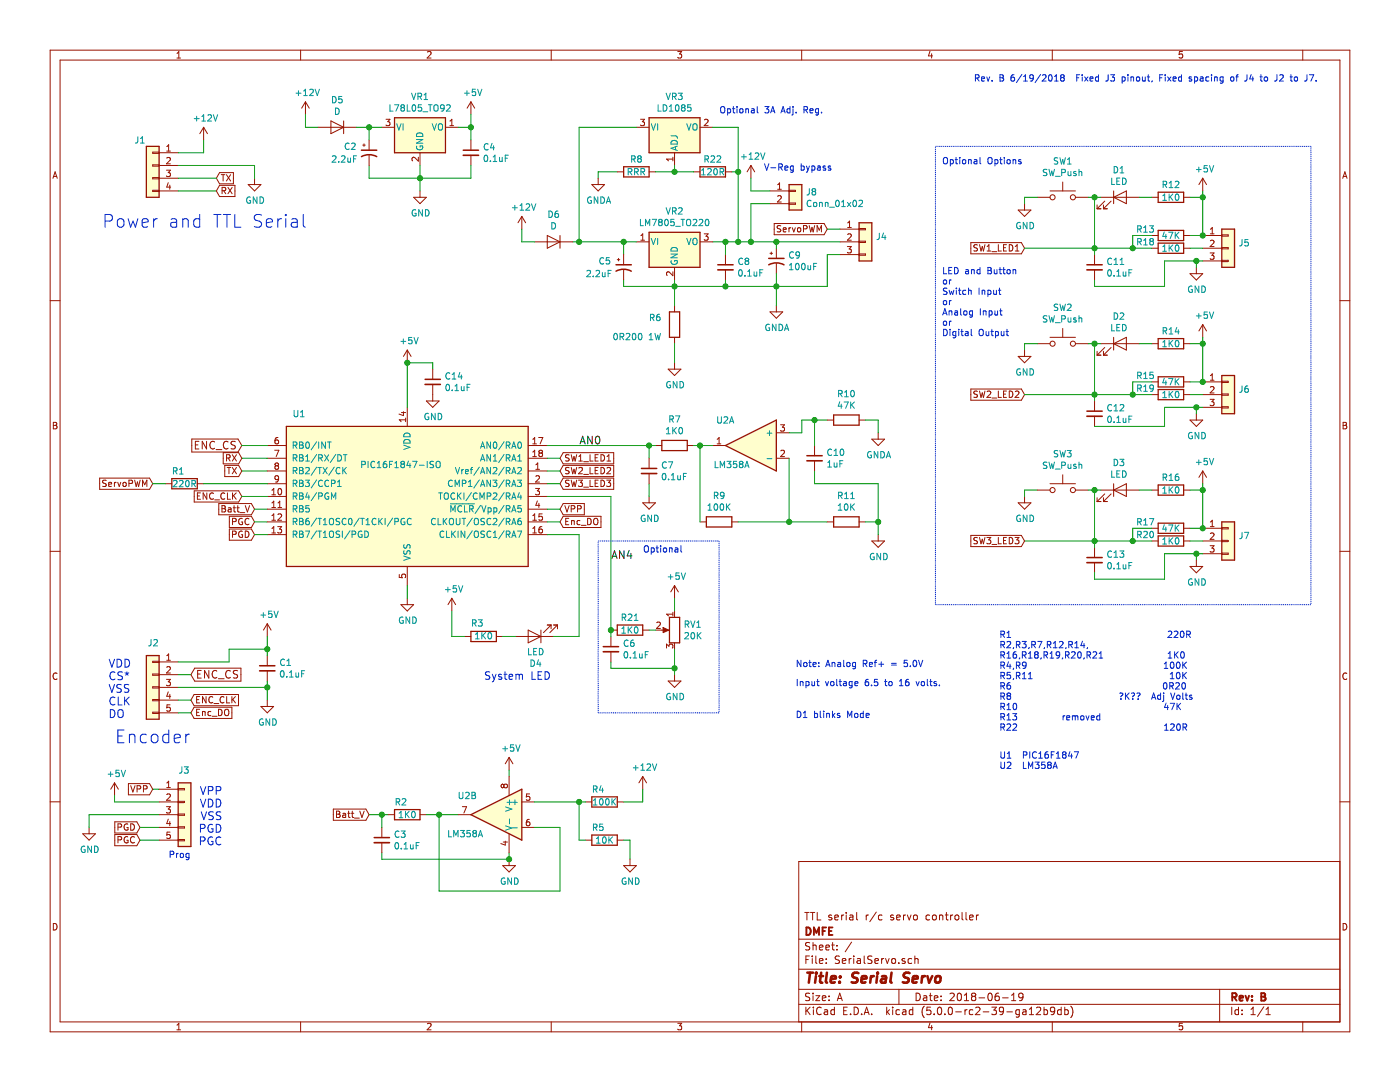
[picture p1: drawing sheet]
EESchema Schematic File Version 4
LIBS:SerialServo-cache
EELAYER 26 0
EELAYER END
$Descr A 11000 8500
encoding utf-8
Sheet 1 1
Title "Serial Servo"
Date "2018-06-19"
Rev "B"
Comp "DMFE"
Comment1 "TTL serial r/c servo controller"
Comment2 ""
Comment3 ""
Comment4 ""
$EndDescr
$Comp
L MCU_Microchip_PIC16:PIC16F648A-ISO U1
U 1 1
P 3200 3900
F 0 "U1" H 2350 4550 50  0000 C CNN
F 1 "PIC16F1847-ISO" H 3150 4150 50  0000 C CNN
F 2 "Package_SO:SOIC-18W_7.5x11.6mm_P1.27mm" H 3200 3900 50  0001 C CIN
F 3 "http://ww1.microchip.com/downloads/en/DeviceDoc/40300c.pdf" H 3200 3900 50  0001 C CNN
	1    3200 3900
	1    0    0    -1  
$EndComp
$Comp
L Connector_Generic:Conn_01x04 J1
U 1 1
P 1200 1300
F 0 "J1" H 1300 1500 50  0000 C CNN
F 1 "Conn_01x04" H 1120 1526 50  0001 C CNN
F 2 "Connector_Molex:Molex_KK-254_AE-6410-04A_1x04_P2.54mm_Vertical" H 1200 1300 50  0001 C CNN
F 3 "~" H 1200 1300 50  0001 C CNN
	1    1200 1300
	-1   0    0    -1  
$EndComp
$Comp
L Regulator_Linear:L78L05_TO92 VR1
U 1 1
P 3300 1000
F 0 "VR1" H 3300 1242 50  0000 C CNN
F 1 "L78L05_TO92" H 3300 1151 50  0000 C CNN
F 2 "Package_TO_SOT_THT:TO-92L_Wide" H 3300 1225 50  0001 C CIN
F 3 "http://www.st.com/content/ccc/resource/technical/document/datasheet/15/55/e5/aa/23/5b/43/fd/CD00000446.pdf/files/CD00000446.pdf/jcr:content/translations/en.CD00000446.pdf" H 3300 950 50  0001 C CNN
	1    3300 1000
	1    0    0    -1  
$EndComp
$Comp
L Regulator_Linear:LM7805_TO220 VR2
U 1 1
P 5300 1900
F 0 "VR2" H 5300 2142 50  0000 C CNN
F 1 "LM7805_TO220" H 5300 2051 50  0000 C CNN
F 2 "Package_TO_SOT_SMD:TO-263-3_TabPin2" H 5300 2125 50  0001 C CIN
F 3 "http://www.fairchildsemi.com/ds/LM/LM7805.pdf" H 5300 1850 50  0001 C CNN
	1    5300 1900
	1    0    0    -1  
$EndComp
$Comp
L Device:D D5
U 1 1
P 2650 1000
F 0 "D5" H 2650 1216 50  0000 C CNN
F 1 "D" H 2650 1125 50  0000 C CNN
F 2 "Diode_SMD:D_SMA_Handsoldering" H 2650 1000 50  0001 C CNN
F 3 "~" H 2650 1000 50  0001 C CNN
	1    2650 1000
	-1   0    0    -1  
$EndComp
$Comp
L Switch:SW_Push SW1
U 1 1
P 8350 1550
F 0 "SW1" H 8350 1835 50  0000 C CNN
F 1 "SW_Push" H 8350 1744 50  0000 C CNN
F 2 "Button_Switch_SMD:SW_SPST_FSMSM" H 8350 1750 50  0001 C CNN
F 3 "" H 8350 1750 50  0001 C CNN
	1    8350 1550
	1    0    0    -1  
$EndComp
$Comp
L Device:LED D1
U 1 1
P 8800 1550
F 0 "D1" H 8791 1766 50  0000 C CNN
F 1 "LED" H 8791 1675 50  0000 C CNN
F 2 "LED_SMD:LED_0805_2012Metric_Pad1.12x1.40mm_HandSolder" H 8800 1550 50  0001 C CNN
F 3 "~" H 8800 1550 50  0001 C CNN
	1    8800 1550
	1    0    0    -1  
$EndComp
$Comp
L Device:R R13
U 1 1
P 9200 1850
F 0 "R13" V 9150 1650 50  0000 C CNN
F 1 "47K" V 9200 1850 50  0000 C CNN
F 2 "Resistor_SMD:R_0805_2012Metric_Pad1.29x1.40mm_HandSolder" V 9130 1850 50  0001 C CNN
F 3 "~" H 9200 1850 50  0001 C CNN
	1    9200 1850
	0    1    1    0   
$EndComp
$Comp
L Device:R R12
U 1 1
P 9200 1550
F 0 "R12" V 9100 1550 50  0000 C CNN
F 1 "1K0" V 9200 1550 50  0000 C CNN
F 2 "Resistor_SMD:R_0805_2012Metric_Pad1.29x1.40mm_HandSolder" V 9130 1550 50  0001 C CNN
F 3 "~" H 9200 1550 50  0001 C CNN
	1    9200 1550
	0    1    1    0   
$EndComp
$Comp
L power:GND #PWR027
U 1 1
P 8050 1600
F 0 "#PWR027" H 8050 1350 50  0001 C CNN
F 1 "GND" H 8055 1427 50  0000 C CNN
F 2 "" H 8050 1600 50  0001 C CNN
F 3 "" H 8050 1600 50  0001 C CNN
	1    8050 1600
	1    0    0    -1  
$EndComp
$Comp
L power:+5V #PWR012
U 1 1
P 3700 900
F 0 "#PWR012" H 3700 750 50  0001 C CNN
F 1 "+5V" H 3715 1073 50  0000 C CNN
F 2 "" H 3700 900 50  0001 C CNN
F 3 "" H 3700 900 50  0001 C CNN
	1    3700 900 
	1    0    0    -1  
$EndComp
$Comp
L Device:C_Small C4
U 1 1
P 3700 1200
F 0 "C4" H 3792 1246 50  0000 L CNN
F 1 "0.1uF" H 3792 1155 50  0000 L CNN
F 2 "Capacitor_SMD:C_0805_2012Metric_Pad1.29x1.40mm_HandSolder" H 3700 1200 50  0001 C CNN
F 3 "~" H 3700 1200 50  0001 C CNN
	1    3700 1200
	1    0    0    -1  
$EndComp
$Comp
L Amplifier_Operational:LM358 U2
U 1 1
P 5900 3500
F 0 "U2" H 6100 3700 50  0000 C CNN
F 1 "LM358A" H 6050 3350 50  0000 C CNN
F 2 "Package_SO:SOIC-8_3.9x4.9mm_P1.27mm" H 5900 3500 50  0001 C CNN
F 3 "http://www.ti.com/lit/ds/symlink/lm358.pdf" H 5900 3500 50  0001 C CNN
	1    5900 3500
	-1   0    0    -1  
$EndComp
$Comp
L Amplifier_Operational:LM358 U2
U 2 1
P 3900 6400
F 0 "U2" H 4050 6550 50  0000 L CNN
F 1 "LM358A" H 4000 6250 50  0000 L CNN
F 2 "Package_SO:SOIC-8_3.9x4.9mm_P1.27mm" H 3900 6400 50  0001 C CNN
F 3 "http://www.ti.com/lit/ds/symlink/lm358.pdf" H 3900 6400 50  0001 C CNN
	2    3900 6400
	-1   0    0    -1  
$EndComp
$Comp
L power:+12V #PWR03
U 1 1
P 1600 1100
F 0 "#PWR03" H 1600 950 50  0001 C CNN
F 1 "+12V" H 1615 1273 50  0000 C CNN
F 2 "" H 1600 1100 50  0001 C CNN
F 3 "" H 1600 1100 50  0001 C CNN
	1    1600 1100
	1    0    0    -1  
$EndComp
$Comp
L power:GND #PWR04
U 1 1
P 2000 1400
F 0 "#PWR04" H 2000 1150 50  0001 C CNN
F 1 "GND" H 2005 1227 50  0000 C CNN
F 2 "" H 2000 1400 50  0001 C CNN
F 3 "" H 2000 1400 50  0001 C CNN
	1    2000 1400
	1    0    0    -1  
$EndComp
Text GLabel 1700 1400 2    50   Input ~ 0
TX
Text GLabel 1700 1500 2    50   Input ~ 0
RX
Wire Wire Line
	1400 1200 1600 1200
Wire Wire Line
	1600 1200 1600 1100
Wire Wire Line
	2000 1400 2000 1300
Wire Wire Line
	2000 1300 1400 1300
Wire Wire Line
	1700 1400 1400 1400
Wire Wire Line
	1700 1500 1400 1500
Text GLabel 1900 3600 0    50   Input ~ 0
RX
Text GLabel 1900 3700 0    50   Input ~ 0
TX
Wire Wire Line
	1900 3600 2100 3600
Wire Wire Line
	1900 3700 2100 3700
$Comp
L power:+5V #PWR08
U 1 1
P 3200 2850
F 0 "#PWR08" H 3200 2700 50  0001 C CNN
F 1 "+5V" H 3215 3023 50  0000 C CNN
F 2 "" H 3200 2850 50  0001 C CNN
F 3 "" H 3200 2850 50  0001 C CNN
	1    3200 2850
	1    0    0    -1  
$EndComp
Wire Wire Line
	3200 3200 3200 2850
$Comp
L power:+12V #PWR07
U 1 1
P 2400 900
F 0 "#PWR07" H 2400 750 50  0001 C CNN
F 1 "+12V" H 2415 1073 50  0000 C CNN
F 2 "" H 2400 900 50  0001 C CNN
F 3 "" H 2400 900 50  0001 C CNN
	1    2400 900 
	1    0    0    -1  
$EndComp
Wire Wire Line
	2400 900  2400 1000
Wire Wire Line
	2400 1000 2500 1000
$Comp
L power:GND #PWR010
U 1 1
P 3300 1500
F 0 "#PWR010" H 3300 1250 50  0001 C CNN
F 1 "GND" H 3305 1327 50  0000 C CNN
F 2 "" H 3300 1500 50  0001 C CNN
F 3 "" H 3300 1500 50  0001 C CNN
	1    3300 1500
	1    0    0    -1  
$EndComp
Wire Wire Line
	2800 1000 2900 1000
Wire Wire Line
	2900 1000 2900 1100
Connection ~ 2900 1000
Wire Wire Line
	2900 1000 3000 1000
Wire Wire Line
	2900 1300 2900 1400
Wire Wire Line
	2900 1400 3300 1400
Wire Wire Line
	3300 1400 3300 1500
Wire Wire Line
	3300 1300 3300 1400
Connection ~ 3300 1400
Wire Wire Line
	3300 1400 3700 1400
Wire Wire Line
	3700 1400 3700 1300
Wire Wire Line
	3600 1000 3700 1000
Wire Wire Line
	3700 1000 3700 900 
Wire Wire Line
	3700 1100 3700 1000
Connection ~ 3700 1000
$Comp
L power:GND #PWR09
U 1 1
P 3200 4700
F 0 "#PWR09" H 3200 4450 50  0001 C CNN
F 1 "GND" H 3205 4527 50  0000 C CNN
F 2 "" H 3200 4700 50  0001 C CNN
F 3 "" H 3200 4700 50  0001 C CNN
	1    3200 4700
	1    0    0    -1  
$EndComp
$Comp
L Device:D D6
U 1 1
P 4350 1900
F 0 "D6" H 4350 2116 50  0000 C CNN
F 1 "D" H 4350 2025 50  0000 C CNN
F 2 "Diode_SMD:D_SMA_Handsoldering" H 4350 1900 50  0001 C CNN
F 3 "~" H 4350 1900 50  0001 C CNN
	1    4350 1900
	-1   0    0    -1  
$EndComp
$Comp
L power:+12V #PWR015
U 1 1
P 4100 1800
F 0 "#PWR015" H 4100 1650 50  0001 C CNN
F 1 "+12V" H 4115 1973 50  0000 C CNN
F 2 "" H 4100 1800 50  0001 C CNN
F 3 "" H 4100 1800 50  0001 C CNN
	1    4100 1800
	1    0    0    -1  
$EndComp
$Comp
L power:GND #PWR019
U 1 1
P 5300 2850
F 0 "#PWR019" H 5300 2600 50  0001 C CNN
F 1 "GND" H 5305 2677 50  0000 C CNN
F 2 "" H 5300 2850 50  0001 C CNN
F 3 "" H 5300 2850 50  0001 C CNN
	1    5300 2850
	1    0    0    -1  
$EndComp
$Comp
L Device:R R6
U 1 1
P 5300 2550
F 0 "R6" H 5400 2500 50  0000 L CNN
F 1 "0R200 1W" H 5400 2650 50  0000 L CNN
F 2 "Resistor_SMD:R_2512_6332Metric_Pad1.49x3.40mm_HandSolder" V 5230 2550 50  0001 C CNN
F 3 "~" H 5300 2550 50  0001 C CNN
	1    5300 2550
	-1   0    0    1   
$EndComp
Wire Wire Line
	5300 2250 4900 2250
Wire Wire Line
	4900 2250 4900 2200
Connection ~ 5300 2250
Wire Wire Line
	5300 2250 5300 2200
Wire Wire Line
	4900 2000 4900 1900
Wire Wire Line
	5000 1900 4900 1900
Connection ~ 4900 1900
Wire Wire Line
	4200 1900 4100 1900
Wire Wire Line
	4100 1900 4100 1800
$Comp
L Device:C_Small C8
U 1 1
P 5700 2100
F 0 "C8" H 5792 2146 50  0000 L CNN
F 1 "0.1uF" H 5792 2055 50  0000 L CNN
F 2 "Capacitor_SMD:C_0805_2012Metric_Pad1.29x1.40mm_HandSolder" H 5700 2100 50  0001 C CNN
F 3 "~" H 5700 2100 50  0001 C CNN
	1    5700 2100
	1    0    0    -1  
$EndComp
Wire Wire Line
	5300 2250 5700 2250
Wire Wire Line
	5700 2250 5700 2200
Wire Wire Line
	5600 1900 5700 1900
Wire Wire Line
	5700 1900 5700 2000
$Comp
L Connector_Generic:Conn_01x03 J4
U 1 1
P 6800 1900
F 0 "J4" H 6880 1942 50  0000 L CNN
F 1 "Conn_01x03" H 6880 1851 50  0001 L CNN
F 2 "Connector_Molex:Molex_KK-254_AE-6410-03A_1x03_P2.54mm_Vertical" H 6800 1900 50  0001 C CNN
F 3 "~" H 6800 1900 50  0001 C CNN
	1    6800 1900
	1    0    0    -1  
$EndComp
Wire Wire Line
	6600 2000 6500 2000
Wire Wire Line
	6500 2000 6500 2250
Wire Wire Line
	6500 2250 6100 2250
Connection ~ 5700 2250
Wire Wire Line
	6600 1900 6100 1900
Connection ~ 5700 1900
Text GLabel 1200 3800 0    50   Input ~ 0
ServoPWM
$Comp
L Device:R R1
U 1 1
P 1450 3800
F 0 "R1" V 1350 3750 50  0000 C CNN
F 1 "220R" V 1450 3800 50  0000 C CNN
F 2 "Resistor_SMD:R_0805_2012Metric_Pad1.29x1.40mm_HandSolder" V 1380 3800 50  0001 C CNN
F 3 "~" H 1450 3800 50  0001 C CNN
	1    1450 3800
	0    1    1    0   
$EndComp
Wire Wire Line
	1200 3800 1300 3800
Wire Wire Line
	1600 3800 2100 3800
Text GLabel 6500 1800 0    50   Input ~ 0
ServoPWM
Wire Wire Line
	6500 1800 6600 1800
$Comp
L power:GNDA #PWR024
U 1 1
P 6100 2400
F 0 "#PWR024" H 6100 2150 50  0001 C CNN
F 1 "GNDA" H 6105 2227 50  0000 C CNN
F 2 "" H 6100 2400 50  0001 C CNN
F 3 "" H 6100 2400 50  0001 C CNN
	1    6100 2400
	1    0    0    -1  
$EndComp
Wire Wire Line
	6100 2400 6100 2250
Connection ~ 6100 2250
Wire Wire Line
	6100 2250 5700 2250
Wire Wire Line
	3200 4700 3200 4600
Wire Wire Line
	9050 1550 8950 1550
Wire Wire Line
	8600 1550 8650 1550
Wire Wire Line
	8600 1550 8550 1550
Connection ~ 8600 1550
Wire Wire Line
	8150 1550 8050 1550
Wire Wire Line
	8050 1550 8050 1600
$Comp
L power:+5V #PWR030
U 1 1
P 9450 1500
F 0 "#PWR030" H 9450 1350 50  0001 C CNN
F 1 "+5V" H 9465 1673 50  0000 C CNN
F 2 "" H 9450 1500 50  0001 C CNN
F 3 "" H 9450 1500 50  0001 C CNN
	1    9450 1500
	1    0    0    -1  
$EndComp
Wire Wire Line
	9350 1550 9450 1550
Wire Wire Line
	9450 1550 9450 1500
Wire Wire Line
	9450 1550 9450 1850
Wire Wire Line
	9450 1850 9350 1850
Connection ~ 9450 1550
$Comp
L Connector_Generic:Conn_01x05 J3
U 1 1
P 1450 6400
F 0 "J3" H 1400 6750 50  0000 L CNN
F 1 "Conn_01x05" H 1300 6050 50  0001 L CNN
F 2 "Connector_PinHeader_2.54mm:PinHeader_1x05_P2.54mm_Vertical" H 1450 6400 50  0001 C CNN
F 3 "~" H 1450 6400 50  0001 C CNN
	1    1450 6400
	1    0    0    -1  
$EndComp
Text Notes 1500 6750 2    50   ~ 0
Prog
Text Notes 1750 6650 2    62   ~ 0
VPP\nVDD\nVSS\nPGD\nPGC
Text GLabel 2000 4200 0    50   Input ~ 0
PGD
Text GLabel 1100 6500 0    50   Input ~ 0
PGD
Text GLabel 2000 4100 0    50   Input ~ 0
PGC
Text GLabel 4400 4000 2    50   Input ~ 0
VPP
Text GLabel 1100 6600 0    50   Input ~ 0
PGC
Text GLabel 1200 6200 0    50   Input ~ 0
VPP
$Comp
L power:+5V #PWR02
U 1 1
P 900 6250
F 0 "#PWR02" H 900 6100 50  0001 C CNN
F 1 "+5V" H 915 6423 50  0000 C CNN
F 2 "" H 900 6250 50  0001 C CNN
F 3 "" H 900 6250 50  0001 C CNN
	1    900  6250
	1    0    0    -1  
$EndComp
$Comp
L power:GND #PWR01
U 1 1
P 700 6500
F 0 "#PWR01" H 700 6250 50  0001 C CNN
F 1 "GND" H 705 6327 50  0000 C CNN
F 2 "" H 700 6500 50  0001 C CNN
F 3 "" H 700 6500 50  0001 C CNN
	1    700  6500
	1    0    0    -1  
$EndComp
Wire Wire Line
	1100 6600 1250 6600
Wire Wire Line
	1100 6500 1250 6500
Wire Wire Line
	1250 6400 700  6400
Wire Wire Line
	700  6400 700  6500
Wire Wire Line
	1200 6200 1250 6200
Wire Wire Line
	4300 4000 4400 4000
Wire Wire Line
	2000 4100 2100 4100
Wire Wire Line
	2000 4200 2100 4200
Text GLabel 8050 1950 0    50   Input ~ 0
SW1_LED1
$Comp
L Switch:SW_Push SW2
U 1 1
P 8350 2700
F 0 "SW2" H 8350 2985 50  0000 C CNN
F 1 "SW_Push" H 8350 2894 50  0000 C CNN
F 2 "Button_Switch_SMD:SW_SPST_FSMSM" H 8350 2900 50  0001 C CNN
F 3 "" H 8350 2900 50  0001 C CNN
	1    8350 2700
	1    0    0    -1  
$EndComp
$Comp
L Device:LED D2
U 1 1
P 8800 2700
F 0 "D2" H 8791 2916 50  0000 C CNN
F 1 "LED" H 8791 2825 50  0000 C CNN
F 2 "LED_SMD:LED_0805_2012Metric_Pad1.12x1.40mm_HandSolder" H 8800 2700 50  0001 C CNN
F 3 "~" H 8800 2700 50  0001 C CNN
	1    8800 2700
	1    0    0    -1  
$EndComp
$Comp
L Device:R R15
U 1 1
P 9200 3000
F 0 "R15" V 9150 2800 50  0000 C CNN
F 1 "47K" V 9200 3000 50  0000 C CNN
F 2 "Resistor_SMD:R_0805_2012Metric_Pad1.29x1.40mm_HandSolder" V 9130 3000 50  0001 C CNN
F 3 "~" H 9200 3000 50  0001 C CNN
	1    9200 3000
	0    1    1    0   
$EndComp
$Comp
L Device:R R14
U 1 1
P 9200 2700
F 0 "R14" V 9100 2700 50  0000 C CNN
F 1 "1K0" V 9200 2700 50  0000 C CNN
F 2 "Resistor_SMD:R_0805_2012Metric_Pad1.29x1.40mm_HandSolder" V 9130 2700 50  0001 C CNN
F 3 "~" H 9200 2700 50  0001 C CNN
	1    9200 2700
	0    1    1    0   
$EndComp
$Comp
L power:GND #PWR028
U 1 1
P 8050 2750
F 0 "#PWR028" H 8050 2500 50  0001 C CNN
F 1 "GND" H 8055 2577 50  0000 C CNN
F 2 "" H 8050 2750 50  0001 C CNN
F 3 "" H 8050 2750 50  0001 C CNN
	1    8050 2750
	1    0    0    -1  
$EndComp
Wire Wire Line
	9050 2700 8950 2700
Wire Wire Line
	8600 2700 8650 2700
Wire Wire Line
	8600 2700 8550 2700
Connection ~ 8600 2700
Wire Wire Line
	8150 2700 8050 2700
Wire Wire Line
	8050 2700 8050 2750
$Comp
L power:+5V #PWR031
U 1 1
P 9450 2650
F 0 "#PWR031" H 9450 2500 50  0001 C CNN
F 1 "+5V" H 9465 2823 50  0000 C CNN
F 2 "" H 9450 2650 50  0001 C CNN
F 3 "" H 9450 2650 50  0001 C CNN
	1    9450 2650
	1    0    0    -1  
$EndComp
Wire Wire Line
	9350 2700 9450 2700
Wire Wire Line
	9450 2700 9450 2650
Wire Wire Line
	9450 2700 9450 3000
Wire Wire Line
	9450 3000 9350 3000
Connection ~ 9450 2700
Text GLabel 8050 3100 0    50   Input ~ 0
SW2_LED2
$Comp
L Switch:SW_Push SW3
U 1 1
P 8350 3850
F 0 "SW3" H 8350 4135 50  0000 C CNN
F 1 "SW_Push" H 8350 4044 50  0000 C CNN
F 2 "Button_Switch_SMD:SW_SPST_FSMSM" H 8350 4050 50  0001 C CNN
F 3 "" H 8350 4050 50  0001 C CNN
	1    8350 3850
	1    0    0    -1  
$EndComp
$Comp
L Device:LED D3
U 1 1
P 8800 3850
F 0 "D3" H 8791 4066 50  0000 C CNN
F 1 "LED" H 8791 3975 50  0000 C CNN
F 2 "LED_SMD:LED_0805_2012Metric_Pad1.12x1.40mm_HandSolder" H 8800 3850 50  0001 C CNN
F 3 "~" H 8800 3850 50  0001 C CNN
	1    8800 3850
	1    0    0    -1  
$EndComp
$Comp
L Device:R R17
U 1 1
P 9200 4150
F 0 "R17" V 9150 3950 50  0000 C CNN
F 1 "47K" V 9200 4150 50  0000 C CNN
F 2 "Resistor_SMD:R_0805_2012Metric_Pad1.29x1.40mm_HandSolder" V 9130 4150 50  0001 C CNN
F 3 "~" H 9200 4150 50  0001 C CNN
	1    9200 4150
	0    1    1    0   
$EndComp
$Comp
L Device:R R16
U 1 1
P 9200 3850
F 0 "R16" V 9100 3850 50  0000 C CNN
F 1 "1K0" V 9200 3850 50  0000 C CNN
F 2 "Resistor_SMD:R_0805_2012Metric_Pad1.29x1.40mm_HandSolder" V 9130 3850 50  0001 C CNN
F 3 "~" H 9200 3850 50  0001 C CNN
	1    9200 3850
	0    1    1    0   
$EndComp
$Comp
L power:GND #PWR029
U 1 1
P 8050 3900
F 0 "#PWR029" H 8050 3650 50  0001 C CNN
F 1 "GND" H 8055 3727 50  0000 C CNN
F 2 "" H 8050 3900 50  0001 C CNN
F 3 "" H 8050 3900 50  0001 C CNN
	1    8050 3900
	1    0    0    -1  
$EndComp
Wire Wire Line
	9050 3850 8950 3850
Wire Wire Line
	8150 3850 8050 3850
Wire Wire Line
	8050 3850 8050 3900
$Comp
L power:+5V #PWR032
U 1 1
P 9450 3800
F 0 "#PWR032" H 9450 3650 50  0001 C CNN
F 1 "+5V" H 9465 3973 50  0000 C CNN
F 2 "" H 9450 3800 50  0001 C CNN
F 3 "" H 9450 3800 50  0001 C CNN
	1    9450 3800
	1    0    0    -1  
$EndComp
Wire Wire Line
	9350 3850 9450 3850
Wire Wire Line
	9450 3850 9450 3800
Wire Wire Line
	9450 3850 9450 4150
Wire Wire Line
	9450 4150 9350 4150
Connection ~ 9450 3850
Text GLabel 8050 4250 0    50   Input ~ 0
SW3_LED3
Text GLabel 4400 3600 2    50   Input ~ 0
SW1_LED1
Text GLabel 4400 3700 2    50   Input ~ 0
SW2_LED2
Text GLabel 4400 3800 2    50   Input ~ 0
SW3_LED3
Wire Wire Line
	4300 3600 4400 3600
Wire Wire Line
	4300 3700 4400 3700
Wire Wire Line
	4300 3800 4400 3800
$Comp
L Device:C_Small C10
U 1 1
P 6400 3600
F 0 "C10" H 6492 3646 50  0000 L CNN
F 1 "1uF" H 6492 3555 50  0000 L CNN
F 2 "Capacitor_SMD:C_0805_2012Metric_Pad1.29x1.40mm_HandSolder" H 6400 3600 50  0001 C CNN
F 3 "~" H 6400 3600 50  0001 C CNN
	1    6400 3600
	1    0    0    -1  
$EndComp
$Comp
L Device:R R10
U 1 1
P 6650 3300
F 0 "R10" V 6443 3300 50  0000 C CNN
F 1 "47K" V 6534 3300 50  0000 C CNN
F 2 "Resistor_SMD:R_0805_2012Metric_Pad1.29x1.40mm_HandSolder" V 6580 3300 50  0001 C CNN
F 3 "~" H 6650 3300 50  0001 C CNN
	1    6650 3300
	0    1    1    0   
$EndComp
$Comp
L Device:R R11
U 1 1
P 6650 4100
F 0 "R11" V 6443 4100 50  0000 C CNN
F 1 "10K" V 6534 4100 50  0000 C CNN
F 2 "Resistor_SMD:R_0805_2012Metric_Pad1.29x1.40mm_HandSolder" V 6580 4100 50  0001 C CNN
F 3 "~" H 6650 4100 50  0001 C CNN
	1    6650 4100
	0    1    1    0   
$EndComp
$Comp
L power:GNDA #PWR025
U 1 1
P 6900 3400
F 0 "#PWR025" H 6900 3150 50  0001 C CNN
F 1 "GNDA" H 6905 3227 50  0000 C CNN
F 2 "" H 6900 3400 50  0001 C CNN
F 3 "" H 6900 3400 50  0001 C CNN
	1    6900 3400
	1    0    0    -1  
$EndComp
$Comp
L power:GND #PWR026
U 1 1
P 6900 4200
F 0 "#PWR026" H 6900 3950 50  0001 C CNN
F 1 "GND" H 6905 4027 50  0000 C CNN
F 2 "" H 6900 4200 50  0001 C CNN
F 3 "" H 6900 4200 50  0001 C CNN
	1    6900 4200
	1    0    0    -1  
$EndComp
$Comp
L Device:R R9
U 1 1
P 5650 4100
F 0 "R9" V 5443 4100 50  0000 C CNN
F 1 "100K" V 5534 4100 50  0000 C CNN
F 2 "Resistor_SMD:R_0805_2012Metric_Pad1.29x1.40mm_HandSolder" V 5580 4100 50  0001 C CNN
F 3 "~" H 5650 4100 50  0001 C CNN
	1    5650 4100
	0    1    1    0   
$EndComp
$Comp
L Device:R R7
U 1 1
P 5300 3500
F 0 "R7" V 5093 3500 50  0000 C CNN
F 1 "1K0" V 5184 3500 50  0000 C CNN
F 2 "Resistor_SMD:R_0805_2012Metric_Pad1.29x1.40mm_HandSolder" V 5230 3500 50  0001 C CNN
F 3 "~" H 5300 3500 50  0001 C CNN
	1    5300 3500
	0    1    1    0   
$EndComp
$Comp
L Device:C_Small C7
U 1 1
P 5100 3700
F 0 "C7" H 5192 3746 50  0000 L CNN
F 1 "0.1uF" H 5192 3655 50  0000 L CNN
F 2 "Capacitor_SMD:C_0805_2012Metric_Pad1.29x1.40mm_HandSolder" H 5100 3700 50  0001 C CNN
F 3 "~" H 5100 3700 50  0001 C CNN
	1    5100 3700
	1    0    0    -1  
$EndComp
$Comp
L power:GND #PWR018
U 1 1
P 5100 3900
F 0 "#PWR018" H 5100 3650 50  0001 C CNN
F 1 "GND" H 5105 3727 50  0000 C CNN
F 2 "" H 5100 3900 50  0001 C CNN
F 3 "" H 5100 3900 50  0001 C CNN
	1    5100 3900
	1    0    0    -1  
$EndComp
Wire Wire Line
	4300 3500 5100 3500
Wire Wire Line
	5100 3600 5100 3500
Connection ~ 5100 3500
Wire Wire Line
	5100 3500 5150 3500
Wire Wire Line
	5100 3900 5100 3800
Wire Wire Line
	5450 3500 5500 3500
Wire Wire Line
	5500 4100 5500 3500
Connection ~ 5500 3500
Wire Wire Line
	5500 3500 5600 3500
Wire Wire Line
	6200 3400 6300 3400
Wire Wire Line
	6300 3400 6300 3300
Wire Wire Line
	6300 3300 6400 3300
Wire Wire Line
	6400 3500 6400 3300
Connection ~ 6400 3300
Wire Wire Line
	6400 3300 6500 3300
Wire Wire Line
	6200 4100 5800 4100
Connection ~ 6200 4100
Wire Wire Line
	6800 3300 6900 3300
Wire Wire Line
	6900 3300 6900 3400
Wire Wire Line
	6800 4100 6900 4100
Wire Wire Line
	6900 4100 6900 4200
$Comp
L Device:CP1_Small C9
U 1 1
P 6100 2050
F 0 "C9" H 6191 2096 50  0000 L CNN
F 1 "100uF" H 6191 2005 50  0000 L CNN
F 2 "Capacitor_THT:CP_Radial_D8.0mm_P5.00mm" H 6100 2050 50  0001 C CNN
F 3 "~" H 6100 2050 50  0001 C CNN
	1    6100 2050
	1    0    0    -1  
$EndComp
Wire Wire Line
	6100 2250 6100 2150
Wire Wire Line
	6100 1950 6100 1900
Connection ~ 6100 1900
Wire Wire Line
	6100 1900 5900 1900
$Comp
L Connector_Generic:Conn_01x05 J2
U 1 1
P 1200 5400
F 0 "J2" H 1150 5750 50  0000 L CNN
F 1 "Conn_01x05" H 1050 5050 50  0001 L CNN
F 2 "Connector_Molex:Molex_KK-254_AE-6410-05A_1x05_P2.54mm_Vertical" H 1200 5400 50  0001 C CNN
F 3 "~" H 1200 5400 50  0001 C CNN
	1    1200 5400
	-1   0    0    -1  
$EndComp
Text Notes 900  5850 0    100  ~ 0
Encoder
Text Notes 850  5650 0    62   ~ 0
VDD\nCS*\nVSS\nCLK\nDO
$Comp
L Device:C_Small C1
U 1 1
P 2100 5250
F 0 "C1" H 2192 5296 50  0000 L CNN
F 1 "0.1uF" H 2192 5205 50  0000 L CNN
F 2 "Capacitor_SMD:C_0805_2012Metric_Pad1.29x1.40mm_HandSolder" H 2100 5250 50  0001 C CNN
F 3 "~" H 2100 5250 50  0001 C CNN
	1    2100 5250
	1    0    0    -1  
$EndComp
$Comp
L power:+5V #PWR05
U 1 1
P 2100 5000
F 0 "#PWR05" H 2100 4850 50  0001 C CNN
F 1 "+5V" H 2115 5173 50  0000 C CNN
F 2 "" H 2100 5000 50  0001 C CNN
F 3 "" H 2100 5000 50  0001 C CNN
	1    2100 5000
	1    0    0    -1  
$EndComp
$Comp
L power:GND #PWR06
U 1 1
P 2100 5500
F 0 "#PWR06" H 2100 5250 50  0001 C CNN
F 1 "GND" H 2105 5327 50  0000 C CNN
F 2 "" H 2100 5500 50  0001 C CNN
F 3 "" H 2100 5500 50  0001 C CNN
	1    2100 5500
	1    0    0    -1  
$EndComp
Text GLabel 4400 4100 2    50   Input ~ 0
Enc_DO
Text GLabel 1900 3900 0    50   Input ~ 0
ENC_CLK
Text GLabel 1500 5600 2    50   Input ~ 0
Enc_DO
Text GLabel 1900 3500 0    60   Input ~ 0
ENC_CS
Text GLabel 1500 5300 2    60   Input ~ 0
ENC_CS
Text GLabel 1500 5500 2    50   Input ~ 0
ENC_CLK
Wire Wire Line
	1400 5200 1800 5200
Wire Wire Line
	1800 5200 1800 5100
Wire Wire Line
	1800 5100 2100 5100
Wire Wire Line
	2100 5100 2100 5000
Wire Wire Line
	2100 5100 2100 5150
Connection ~ 2100 5100
Wire Wire Line
	2100 5350 2100 5400
Wire Wire Line
	1400 5400 2100 5400
Connection ~ 2100 5400
Wire Wire Line
	2100 5400 2100 5500
Wire Wire Line
	1500 5300 1400 5300
Wire Wire Line
	1500 5500 1400 5500
Wire Wire Line
	1500 5600 1400 5600
Wire Wire Line
	1900 3500 2100 3500
Wire Wire Line
	1900 3900 2100 3900
Wire Wire Line
	4300 4100 4400 4100
$Comp
L Device:LED D4
U 1 1
P 4200 5000
F 0 "D4" H 4191 5216 50  0000 C CNN
F 1 "LED" H 4191 5125 50  0000 C CNN
F 2 "LED_SMD:LED_0805_2012Metric_Pad1.12x1.40mm_HandSolder" H 4200 5000 50  0001 C CNN
F 3 "~" H 4200 5000 50  0001 C CNN
	1    4200 5000
	-1   0    0    1   
$EndComp
$Comp
L Device:R R3
U 1 1
P 3800 5000
F 0 "R3" V 3900 4950 50  0000 C CNN
F 1 "1K0" V 3800 5000 50  0000 C CNN
F 2 "Resistor_SMD:R_0805_2012Metric_Pad1.29x1.40mm_HandSolder" V 3730 5000 50  0001 C CNN
F 3 "~" H 3800 5000 50  0001 C CNN
	1    3800 5000
	0    1    -1   0   
$EndComp
$Comp
L power:+5V #PWR011
U 1 1
P 3550 4800
F 0 "#PWR011" H 3550 4650 50  0001 C CNN
F 1 "+5V" H 3565 4973 50  0000 C CNN
F 2 "" H 3550 4800 50  0001 C CNN
F 3 "" H 3550 4800 50  0001 C CNN
	1    3550 4800
	1    0    0    -1  
$EndComp
Wire Wire Line
	3550 4800 3550 5000
Wire Wire Line
	3550 5000 3650 5000
Wire Wire Line
	3950 5000 4050 5000
Text Notes 3800 5350 0    60   ~ 0
System LED
$Comp
L Device:R_POT RV1
U 1 1
P 5300 4950
F 0 "RV1" H 5230 4996 50  0000 R CNN
F 1 "20K" H 5230 4905 50  0000 R CNN
F 2 "Potentiometer_THT:Potentiometer_Bourns_3296W_Vertical" H 5300 4950 50  0001 C CNN
F 3 "~" H 5300 4950 50  0001 C CNN
	1    5300 4950
	-1   0    0    -1  
$EndComp
$Comp
L power:+5V #PWR020
U 1 1
P 5300 4700
F 0 "#PWR020" H 5300 4550 50  0001 C CNN
F 1 "+5V" H 5315 4873 50  0000 C CNN
F 2 "" H 5300 4700 50  0001 C CNN
F 3 "" H 5300 4700 50  0001 C CNN
	1    5300 4700
	1    0    0    -1  
$EndComp
$Comp
L power:GND #PWR021
U 1 1
P 5300 5300
F 0 "#PWR021" H 5300 5050 50  0001 C CNN
F 1 "GND" H 5305 5127 50  0000 C CNN
F 2 "" H 5300 5300 50  0001 C CNN
F 3 "" H 5300 5300 50  0001 C CNN
	1    5300 5300
	1    0    0    -1  
$EndComp
Wire Wire Line
	5300 4800 5300 4700
Wire Wire Line
	4300 3900 4800 3900
Text Label 4800 4400 0    60   ~ 0
AN4
Text Label 4550 3500 0    60   ~ 0
AN0
Wire Wire Line
	4350 5000 4550 5000
Wire Wire Line
	4550 5000 4550 4200
Wire Wire Line
	4550 4200 4300 4200
Text GLabel 2000 4000 0    50   Input ~ 0
Batt_V
Wire Wire Line
	2000 4000 2100 4000
$Comp
L power:GND #PWR014
U 1 1
P 4000 6750
F 0 "#PWR014" H 4000 6500 50  0001 C CNN
F 1 "GND" H 4005 6577 50  0000 C CNN
F 2 "" H 4000 6750 50  0001 C CNN
F 3 "" H 4000 6750 50  0001 C CNN
	1    4000 6750
	1    0    0    -1  
$EndComp
$Comp
L power:+5V #PWR013
U 1 1
P 4000 6050
F 0 "#PWR013" H 4000 5900 50  0001 C CNN
F 1 "+5V" H 4015 6223 50  0000 C CNN
F 2 "" H 4000 6050 50  0001 C CNN
F 3 "" H 4000 6050 50  0001 C CNN
	1    4000 6050
	1    0    0    -1  
$EndComp
Text GLabel 2900 6400 0    50   Input ~ 0
Batt_V
$Comp
L Device:C_Small C3
U 1 1
P 3000 6600
F 0 "C3" H 3092 6646 50  0000 L CNN
F 1 "0.1uF" H 3092 6555 50  0000 L CNN
F 2 "Capacitor_SMD:C_0805_2012Metric_Pad1.29x1.40mm_HandSolder" H 3000 6600 50  0001 C CNN
F 3 "~" H 3000 6600 50  0001 C CNN
	1    3000 6600
	1    0    0    -1  
$EndComp
$Comp
L Device:R R2
U 1 1
P 3200 6400
F 0 "R2" V 3100 6350 50  0000 C CNN
F 1 "1K0" V 3200 6400 50  0000 C CNN
F 2 "Resistor_SMD:R_0805_2012Metric_Pad1.29x1.40mm_HandSolder" V 3130 6400 50  0001 C CNN
F 3 "~" H 3200 6400 50  0001 C CNN
	1    3200 6400
	0    1    1    0   
$EndComp
Wire Wire Line
	2900 6400 3000 6400
Wire Wire Line
	3350 6400 3450 6400
Wire Wire Line
	3000 6500 3000 6400
Connection ~ 3000 6400
Wire Wire Line
	3000 6400 3050 6400
Wire Wire Line
	3000 6700 3000 6750
Wire Wire Line
	3000 6750 4000 6750
Wire Wire Line
	4000 6750 4000 6700
Connection ~ 4000 6750
Wire Wire Line
	4000 6100 4000 6050
$Comp
L Device:R R4
U 1 1
P 4750 6300
F 0 "R4" V 4650 6250 50  0000 C CNN
F 1 "100K" V 4750 6300 50  0000 C CNN
F 2 "Resistor_SMD:R_0805_2012Metric_Pad1.29x1.40mm_HandSolder" V 4680 6300 50  0001 C CNN
F 3 "~" H 4750 6300 50  0001 C CNN
	1    4750 6300
	0    1    1    0   
$EndComp
$Comp
L power:+12V #PWR017
U 1 1
P 5050 6200
F 0 "#PWR017" H 5050 6050 50  0001 C CNN
F 1 "+12V" H 5065 6373 50  0000 C CNN
F 2 "" H 5050 6200 50  0001 C CNN
F 3 "" H 5050 6200 50  0001 C CNN
	1    5050 6200
	1    0    0    -1  
$EndComp
Wire Wire Line
	5050 6200 5050 6300
Wire Wire Line
	5050 6300 4900 6300
Wire Wire Line
	4600 6300 4550 6300
$Comp
L Device:R R5
U 1 1
P 4750 6600
F 0 "R5" V 4650 6550 50  0000 C CNN
F 1 "10K" V 4750 6600 50  0000 C CNN
F 2 "Resistor_SMD:R_0805_2012Metric_Pad1.29x1.40mm_HandSolder" V 4680 6600 50  0001 C CNN
F 3 "~" H 4750 6600 50  0001 C CNN
	1    4750 6600
	0    1    1    0   
$EndComp
$Comp
L power:GND #PWR016
U 1 1
P 4950 6750
F 0 "#PWR016" H 4950 6500 50  0001 C CNN
F 1 "GND" H 4955 6577 50  0000 C CNN
F 2 "" H 4950 6750 50  0001 C CNN
F 3 "" H 4950 6750 50  0001 C CNN
	1    4950 6750
	1    0    0    -1  
$EndComp
Wire Wire Line
	4950 6600 4900 6600
Wire Wire Line
	4600 6600 4550 6600
Wire Wire Line
	4550 6600 4550 6300
Connection ~ 4550 6300
Wire Wire Line
	4550 6300 4200 6300
Wire Wire Line
	4400 6500 4200 6500
Wire Wire Line
	4950 6600 4950 6750
Wire Wire Line
	4400 7000 3450 7000
Wire Wire Line
	3450 7000 3450 6400
Wire Wire Line
	4400 6500 4400 7000
Connection ~ 3450 6400
Wire Wire Line
	3450 6400 3600 6400
Text Notes 6250 5250 0    50   ~ 0
Note: Analog Ref+ = 5.0V
Text Notes 6250 5400 0    50   ~ 0
Input voltage 6.5 to 16 volts.
Wire Wire Line
	6200 3600 6200 4100
$Comp
L Device:CP1_Small C2
U 1 1
P 2900 1200
F 0 "C2" H 2700 1250 50  0000 L CNN
F 1 "2.2uF" H 2600 1150 50  0000 L CNN
F 2 "Capacitor_THT:CP_Radial_D5.0mm_P2.00mm" H 2900 1200 50  0001 C CNN
F 3 "~" H 2900 1200 50  0001 C CNN
	1    2900 1200
	1    0    0    -1  
$EndComp
$Comp
L Device:CP1_Small C5
U 1 1
P 4900 2100
F 0 "C5" H 4700 2150 50  0000 L CNN
F 1 "2.2uF" H 4600 2050 50  0000 L CNN
F 2 "Capacitor_THT:CP_Radial_D5.0mm_P2.00mm" H 4900 2100 50  0001 C CNN
F 3 "~" H 4900 2100 50  0001 C CNN
	1    4900 2100
	1    0    0    -1  
$EndComp
$Comp
L Device:C_Small C6
U 1 1
P 4800 5100
F 0 "C6" H 4892 5146 50  0000 L CNN
F 1 "0.1uF" H 4892 5055 50  0000 L CNN
F 2 "Capacitor_SMD:C_0805_2012Metric_Pad1.29x1.40mm_HandSolder" H 4800 5100 50  0001 C CNN
F 3 "~" H 4800 5100 50  0001 C CNN
	1    4800 5100
	1    0    0    -1  
$EndComp
Wire Wire Line
	5300 5100 5300 5250
Wire Wire Line
	4800 3900 4800 4950
Wire Wire Line
	4800 5200 4800 5250
Wire Wire Line
	4800 5250 5300 5250
Connection ~ 5300 5250
Wire Wire Line
	5300 5250 5300 5300
$Comp
L Device:R R21
U 1 1
P 4950 4950
F 0 "R21" V 4850 4950 50  0000 C CNN
F 1 "1K0" V 4950 4950 50  0000 C CNN
F 2 "Resistor_SMD:R_0805_2012Metric_Pad1.29x1.40mm_HandSolder" V 4880 4950 50  0001 C CNN
F 3 "~" H 4950 4950 50  0001 C CNN
	1    4950 4950
	0    1    1    0   
$EndComp
Connection ~ 4800 4950
Wire Wire Line
	4800 4950 4800 5000
Wire Wire Line
	5100 4950 5150 4950
$Comp
L Amplifier_Operational:LM358 U2
U 3 1
P 3900 6400
F 0 "U2" H 4100 6600 50  0001 C CNN
F 1 "LM358A" H 4050 6250 50  0001 C CNN
F 2 "Package_SO:SOIC-8_3.9x4.9mm_P1.27mm" H 3900 6400 50  0001 C CNN
F 3 "http://www.ti.com/lit/ds/symlink/lm358.pdf" H 3900 6400 50  0001 C CNN
	3    3900 6400
	-1   0    0    -1  
$EndComp
$Comp
L Connector_Generic:Conn_01x03 J5
U 1 1
P 9650 1950
F 0 "J5" H 9730 1992 50  0000 L CNN
F 1 "Conn_01x03" H 9730 1901 50  0001 L CNN
F 2 "Connector_Molex:Molex_KK-254_AE-6410-03A_1x03_P2.54mm_Vertical" H 9650 1950 50  0001 C CNN
F 3 "~" H 9650 1950 50  0001 C CNN
	1    9650 1950
	1    0    0    -1  
$EndComp
Connection ~ 9450 1850
$Comp
L Device:R R18
U 1 1
P 9200 1950
F 0 "R18" V 9150 1750 50  0000 C CNN
F 1 "1K0" V 9200 1950 50  0000 C CNN
F 2 "Resistor_SMD:R_0805_2012Metric_Pad1.29x1.40mm_HandSolder" V 9130 1950 50  0001 C CNN
F 3 "~" H 9200 1950 50  0001 C CNN
	1    9200 1950
	0    1    1    0   
$EndComp
Wire Wire Line
	9350 1950 9450 1950
Wire Wire Line
	8050 1950 8600 1950
Connection ~ 8600 1950
$Comp
L power:GND #PWR022
U 1 1
P 9400 2100
F 0 "#PWR022" H 9400 1850 50  0001 C CNN
F 1 "GND" H 9405 1927 50  0000 C CNN
F 2 "" H 9400 2100 50  0001 C CNN
F 3 "" H 9400 2100 50  0001 C CNN
	1    9400 2100
	1    0    0    -1  
$EndComp
Wire Wire Line
	9450 2050 9400 2050
Wire Wire Line
	9150 2050 9150 2250
Wire Wire Line
	9400 2100 9400 2050
Connection ~ 9400 2050
Wire Wire Line
	9400 2050 9150 2050
$Comp
L Connector_Generic:Conn_01x03 J6
U 1 1
P 9650 3100
F 0 "J6" H 9730 3142 50  0000 L CNN
F 1 "Conn_01x03" H 9730 3051 50  0001 L CNN
F 2 "Connector_Molex:Molex_KK-254_AE-6410-03A_1x03_P2.54mm_Vertical" H 9650 3100 50  0001 C CNN
F 3 "~" H 9650 3100 50  0001 C CNN
	1    9650 3100
	1    0    0    -1  
$EndComp
Connection ~ 9450 3000
$Comp
L Connector_Generic:Conn_01x03 J7
U 1 1
P 9650 4250
F 0 "J7" H 9730 4292 50  0000 L CNN
F 1 "Conn_01x03" H 9730 4201 50  0001 L CNN
F 2 "Connector_Molex:Molex_KK-254_AE-6410-03A_1x03_P2.54mm_Vertical" H 9650 4250 50  0001 C CNN
F 3 "~" H 9650 4250 50  0001 C CNN
	1    9650 4250
	1    0    0    -1  
$EndComp
Connection ~ 9450 4150
$Comp
L Device:R R19
U 1 1
P 9200 3100
F 0 "R19" V 9150 2900 50  0000 C CNN
F 1 "1K0" V 9200 3100 50  0000 C CNN
F 2 "Resistor_SMD:R_0805_2012Metric_Pad1.29x1.40mm_HandSolder" V 9130 3100 50  0001 C CNN
F 3 "~" H 9200 3100 50  0001 C CNN
	1    9200 3100
	0    1    1    0   
$EndComp
$Comp
L Device:C_Small C12
U 1 1
P 8600 3250
F 0 "C12" H 8692 3296 50  0000 L CNN
F 1 "0.1uF" H 8692 3205 50  0000 L CNN
F 2 "Capacitor_SMD:C_0805_2012Metric_Pad1.29x1.40mm_HandSolder" H 8600 3250 50  0001 C CNN
F 3 "~" H 8600 3250 50  0001 C CNN
	1    8600 3250
	1    0    0    -1  
$EndComp
Wire Wire Line
	9050 3100 8900 3100
Wire Wire Line
	8600 2700 8600 3100
Connection ~ 8600 3100
Wire Wire Line
	8600 3100 8050 3100
Wire Wire Line
	8600 3100 8600 3150
Wire Wire Line
	9050 3000 8900 3000
Wire Wire Line
	8900 3000 8900 3100
Connection ~ 8900 3100
Wire Wire Line
	8900 3100 8600 3100
Wire Wire Line
	9350 3100 9450 3100
$Comp
L Device:R R20
U 1 1
P 9200 4250
F 0 "R20" V 9150 4050 50  0000 C CNN
F 1 "1K0" V 9200 4250 50  0000 C CNN
F 2 "Resistor_SMD:R_0805_2012Metric_Pad1.29x1.40mm_HandSolder" V 9130 4250 50  0001 C CNN
F 3 "~" H 9200 4250 50  0001 C CNN
	1    9200 4250
	0    1    1    0   
$EndComp
$Comp
L power:GND #PWR023
U 1 1
P 9400 3250
F 0 "#PWR023" H 9400 3000 50  0001 C CNN
F 1 "GND" H 9405 3077 50  0000 C CNN
F 2 "" H 9400 3250 50  0001 C CNN
F 3 "" H 9400 3250 50  0001 C CNN
	1    9400 3250
	1    0    0    -1  
$EndComp
$Comp
L power:GND #PWR033
U 1 1
P 9400 4400
F 0 "#PWR033" H 9400 4150 50  0001 C CNN
F 1 "GND" H 9405 4227 50  0000 C CNN
F 2 "" H 9400 4400 50  0001 C CNN
F 3 "" H 9400 4400 50  0001 C CNN
	1    9400 4400
	1    0    0    -1  
$EndComp
Wire Wire Line
	8550 3850 8600 3850
$Comp
L Device:C_Small C13
U 1 1
P 8600 4400
F 0 "C13" H 8692 4446 50  0000 L CNN
F 1 "0.1uF" H 8692 4355 50  0000 L CNN
F 2 "Capacitor_SMD:C_0805_2012Metric_Pad1.29x1.40mm_HandSolder" H 8600 4400 50  0001 C CNN
F 3 "~" H 8600 4400 50  0001 C CNN
	1    8600 4400
	1    0    0    -1  
$EndComp
Wire Wire Line
	8600 4300 8600 4250
Connection ~ 8600 3850
Wire Wire Line
	8600 3850 8650 3850
Wire Wire Line
	8050 4250 8600 4250
Connection ~ 8600 4250
Wire Wire Line
	8600 4250 8600 3850
Wire Wire Line
	8600 4250 8900 4250
Wire Wire Line
	9050 4150 8900 4150
Wire Wire Line
	8900 4150 8900 4250
Connection ~ 8900 4250
Wire Wire Line
	8900 4250 9050 4250
Wire Wire Line
	9350 4250 9450 4250
Wire Wire Line
	9450 4350 9400 4350
Wire Wire Line
	9400 4350 9400 4400
Wire Wire Line
	9450 3200 9400 3200
Wire Wire Line
	9400 3200 9400 3250
Wire Wire Line
	8600 3350 9150 3350
Wire Wire Line
	9150 3350 9150 3200
Wire Wire Line
	9150 3200 9400 3200
Connection ~ 9400 3200
Wire Wire Line
	8600 4500 8600 4550
Wire Wire Line
	8600 4550 9150 4550
Wire Wire Line
	9150 4550 9150 4350
Wire Wire Line
	9150 4350 9400 4350
Connection ~ 9400 4350
Wire Wire Line
	6200 4100 6500 4100
Wire Wire Line
	6400 3700 6400 3800
Wire Wire Line
	6400 3800 6900 3800
Wire Wire Line
	6900 3800 6900 4100
Connection ~ 6900 4100
$Comp
L Device:C_Small C11
U 1 1
P 8600 2100
F 0 "C11" H 8692 2146 50  0000 L CNN
F 1 "0.1uF" H 8692 2055 50  0000 L CNN
F 2 "Capacitor_SMD:C_0805_2012Metric_Pad1.29x1.40mm_HandSolder" H 8600 2100 50  0001 C CNN
F 3 "~" H 8600 2100 50  0001 C CNN
	1    8600 2100
	1    0    0    -1  
$EndComp
Wire Wire Line
	8600 1950 8900 1950
Wire Wire Line
	8600 1550 8600 1950
Wire Wire Line
	8600 2000 8600 1950
Wire Wire Line
	8600 2200 8600 2250
Wire Wire Line
	8600 2250 9150 2250
Wire Wire Line
	9050 1850 8900 1850
Wire Wire Line
	8900 1850 8900 1950
Connection ~ 8900 1950
Wire Wire Line
	8900 1950 9050 1950
$Comp
L Regulator_Linear:AZ1117-ADJ VR3
U 1 1
P 5300 1000
F 0 "VR3" H 5300 1242 50  0000 C CNN
F 1 "LD1085" H 5300 1151 50  0000 C CNN
F 2 "Package_TO_SOT_SMD:TO-263-3_TabPin2" H 5300 1250 50  0001 C CIN
F 3 "https://www.diodes.com/assets/Datasheets/AZ1117.pdf" H 5300 1000 50  0001 C CNN
	1    5300 1000
	1    0    0    -1  
$EndComp
$Comp
L Connector_Generic:Conn_01x02 J8
U 1 1
P 6250 1500
F 0 "J8" H 6330 1492 50  0000 L CNN
F 1 "Conn_01x02" H 6330 1401 50  0000 L CNN
F 2 "Connector_PinHeader_2.54mm:PinHeader_1x02_P2.54mm_Vertical" H 6250 1500 50  0001 C CNN
F 3 "~" H 6250 1500 50  0001 C CNN
	1    6250 1500
	1    0    0    -1  
$EndComp
Text Notes 6000 1350 0    50   ~ 0
V-Reg bypass
$Comp
L power:+12V #PWR0101
U 1 1
P 5900 1400
F 0 "#PWR0101" H 5900 1250 50  0001 C CNN
F 1 "+12V" H 5915 1573 50  0000 C CNN
F 2 "" H 5900 1400 50  0001 C CNN
F 3 "" H 5900 1400 50  0001 C CNN
	1    5900 1400
	1    0    0    -1  
$EndComp
Wire Wire Line
	5900 1400 5900 1500
Wire Wire Line
	5900 1500 6050 1500
Wire Wire Line
	6050 1600 5900 1600
Wire Wire Line
	5900 1600 5900 1900
Connection ~ 5900 1900
Wire Wire Line
	5900 1900 5800 1900
$Comp
L power:GNDA #PWR0102
U 1 1
P 4700 1400
F 0 "#PWR0102" H 4700 1150 50  0001 C CNN
F 1 "GNDA" H 4705 1227 50  0000 C CNN
F 2 "" H 4700 1400 50  0001 C CNN
F 3 "" H 4700 1400 50  0001 C CNN
	1    4700 1400
	1    0    0    -1  
$EndComp
Wire Wire Line
	5600 1000 5800 1000
Wire Wire Line
	5800 1000 5800 1350
Connection ~ 5800 1900
Wire Wire Line
	5800 1900 5700 1900
$Comp
L Device:R R22
U 1 1
P 5600 1350
F 0 "R22" V 5500 1350 50  0000 C CNN
F 1 "120R" V 5600 1350 50  0000 C CNN
F 2 "Resistor_SMD:R_0805_2012Metric_Pad1.29x1.40mm_HandSolder" V 5530 1350 50  0001 C CNN
F 3 "~" H 5600 1350 50  0001 C CNN
	1    5600 1350
	0    1    1    0   
$EndComp
$Comp
L Device:R R8
U 1 1
P 5000 1350
F 0 "R8" V 4900 1350 50  0000 C CNN
F 1 "RRR" V 5000 1350 50  0000 C CNN
F 2 "Resistor_SMD:R_0805_2012Metric_Pad1.29x1.40mm_HandSolder" V 4930 1350 50  0001 C CNN
F 3 "~" H 5000 1350 50  0001 C CNN
	1    5000 1350
	0    1    1    0   
$EndComp
Wire Wire Line
	4500 1900 4550 1900
Wire Wire Line
	4700 1400 4700 1350
Wire Wire Line
	4700 1350 4850 1350
Wire Wire Line
	5150 1350 5300 1350
Wire Wire Line
	5750 1350 5800 1350
Connection ~ 5800 1350
Wire Wire Line
	5800 1350 5800 1900
Wire Wire Line
	5300 1350 5300 1300
Connection ~ 5300 1350
Wire Wire Line
	5300 1350 5450 1350
Wire Wire Line
	4550 1000 4550 1900
Wire Wire Line
	4550 1000 5000 1000
Connection ~ 4550 1900
Wire Wire Line
	4550 1900 4900 1900
Text Notes 5650 900  0    50   ~ 0
Optional 3A Adj. Reg.
Wire Wire Line
	5300 2250 5300 2400
Wire Wire Line
	5300 2700 5300 2850
$Comp
L Device:C_Small C14
U 1 1
P 3400 3000
F 0 "C14" H 3492 3046 50  0000 L CNN
F 1 "0.1uF" H 3492 2955 50  0000 L CNN
F 2 "Capacitor_SMD:C_0805_2012Metric_Pad1.29x1.40mm_HandSolder" H 3400 3000 50  0001 C CNN
F 3 "~" H 3400 3000 50  0001 C CNN
	1    3400 3000
	1    0    0    -1  
$EndComp
$Comp
L power:GND #PWR034
U 1 1
P 3400 3100
F 0 "#PWR034" H 3400 2850 50  0001 C CNN
F 1 "GND" H 3405 2927 50  0000 C CNN
F 2 "" H 3400 3100 50  0001 C CNN
F 3 "" H 3400 3100 50  0001 C CNN
	1    3400 3100
	1    0    0    -1  
$EndComp
Wire Wire Line
	3400 2900 3400 2850
Wire Wire Line
	3400 2850 3200 2850
Connection ~ 3200 2850
Wire Wire Line
	900  6300 900  6250
Wire Wire Line
	900  6300 1250 6300
Text Notes 7850 5750 0    50   ~ 0
R1                                220R\nR2,R3,R7,R12,R14,\nR16,R18,R19,R20,R21             1K0\nR4,R9                            100K\nR5,R11                            10K\nR6                               0R20\nR8                      ?K??  Adj Volts\nR10                              47K\nR13         removed\nR22                              120R
Text Notes 7850 6050 0    50   ~ 0
U1  PIC16F1847\nU2  LM358A\n
Text Notes 7650 650  0    50   ~ 0
Rev. B 6/19/2018  Fixed J3 pinout, Fixed spacing of J4 to J2 to J7.
Text Notes 6250 5650 0    50   ~ 0
D1 blinks Mode
Wire Notes Line
	10300 1150 10300 4750
Wire Notes Line
	10300 4750 7350 4750
Wire Notes Line
	7350 4750 7350 1150
Wire Notes Line
	7350 1150 10300 1150
Wire Notes Line
	4700 4250 5650 4250
Wire Notes Line
	5650 4250 5650 5600
Wire Notes Line
	5650 5600 4700 5600
Wire Notes Line
	4700 5600 4700 4250
Text Notes 5050 4350 0    50   ~ 0
Optional
Text Notes 7400 1300 0    50   ~ 0
Optional Options
Text Notes 800  1800 0    100  ~ 0
Power and TTL Serial
Text Notes 7400 2650 0    50   ~ 0
LED and Button\nor\nSwitch Input\nor\nAnalog Input\nor\nDigital Output
$EndSCHEMATC
